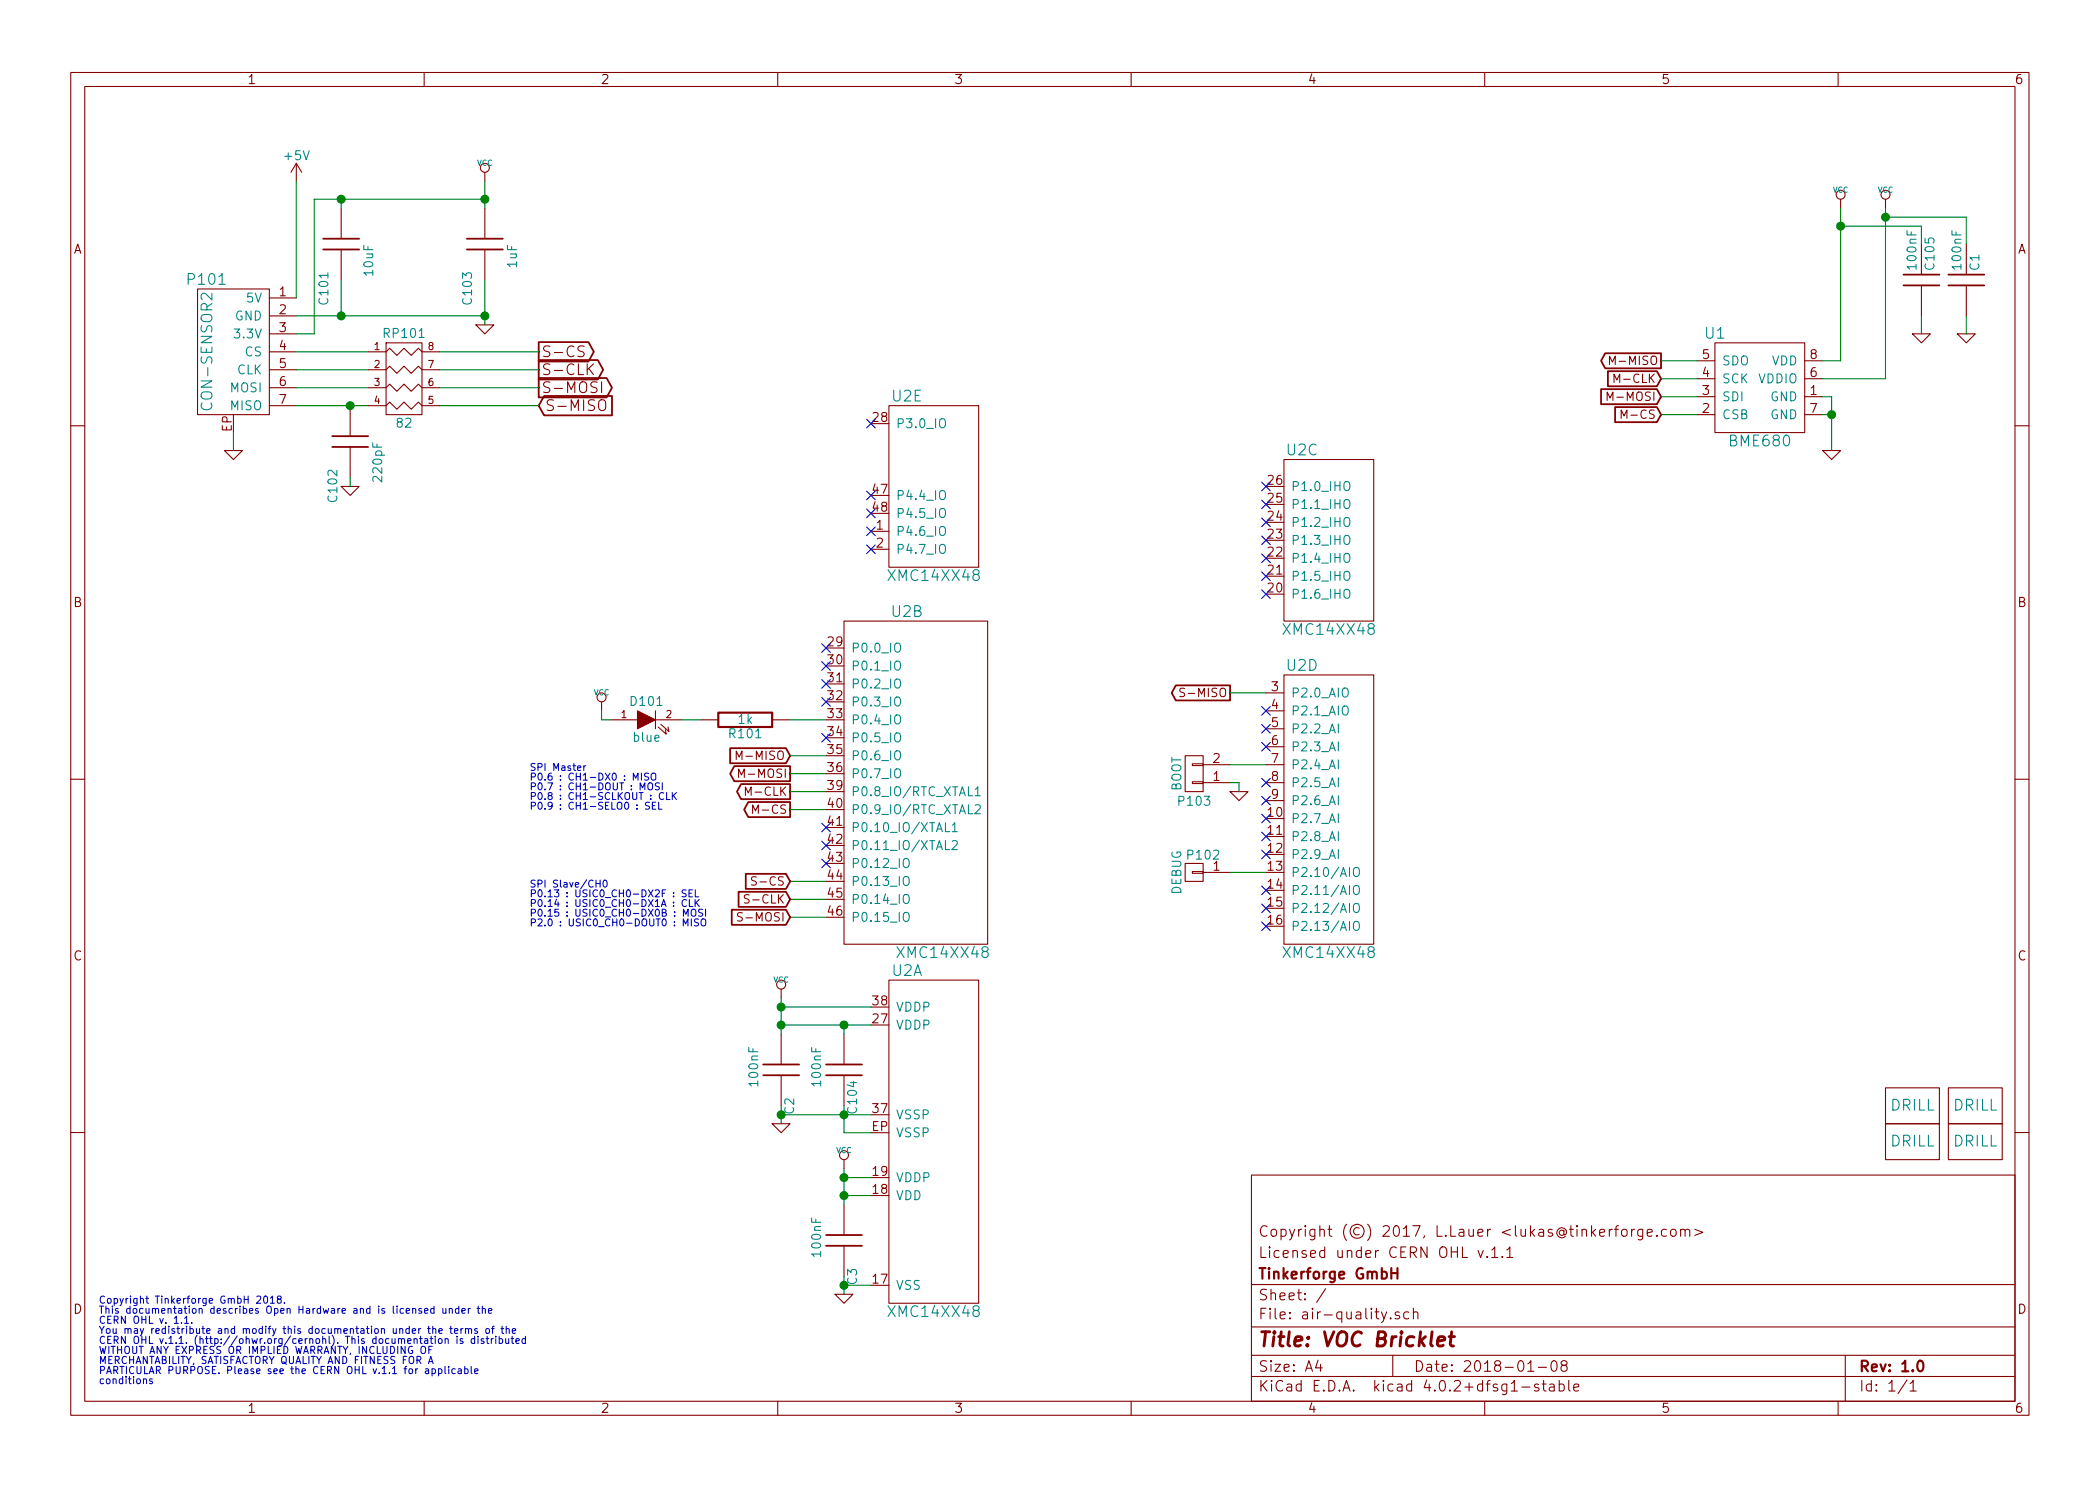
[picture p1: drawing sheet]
EESchema Schematic File Version 2
LIBS:tinkerforge
LIBS:power
LIBS:device
LIBS:transistors
LIBS:conn
LIBS:linear
LIBS:regul
LIBS:74xx
LIBS:cmos4000
LIBS:adc-dac
LIBS:memory
LIBS:xilinx
LIBS:microcontrollers
LIBS:dsp
LIBS:microchip
LIBS:analog_switches
LIBS:motorola
LIBS:texas
LIBS:intel
LIBS:audio
LIBS:interface
LIBS:digital-audio
LIBS:philips
LIBS:display
LIBS:cypress
LIBS:siliconi
LIBS:opto
LIBS:atmel
LIBS:contrib
LIBS:valves
EELAYER 25 0
EELAYER END
$Descr A4 11693 8268
encoding utf-8
Sheet 1 1
Title "VOC Bricklet"
Date "2018-01-08"
Rev "1.0"
Comp "Tinkerforge GmbH"
Comment1 "Licensed under CERN OHL v.1.1"
Comment2 "Copyright (©) 2017, L.Lauer <lukas@tinkerforge.com>"
Comment3 ""
Comment4 ""
$EndDescr
Text Notes 550  7700 0    40   ~ 0
Copyright Tinkerforge GmbH 2018.\nThis documentation describes Open Hardware and is licensed under the\nCERN OHL v. 1.1.\nYou may redistribute and modify this documentation under the terms of the\nCERN OHL v.1.1. (http://ohwr.org/cernohl). This documentation is distributed\nWITHOUT ANY EXPRESS OR IMPLIED WARRANTY, INCLUDING OF\nMERCHANTABILITY, SATISFACTORY QUALITY AND FITNESS FOR A\nPARTICULAR PURPOSE. Please see the CERN OHL v.1.1 for applicable\nconditions\n
$Comp
L DRILL U103
U 1 1
P 10650 6150
F 0 "U103" H 10700 6200 60  0001 C CNN
F 1 "DRILL" H 10650 6150 60  0000 C CNN
F 2 "kicad-libraries:DRILL_NP" H 10650 6150 60  0001 C CNN
F 3 "" H 10650 6150 60  0001 C CNN
	1    10650 6150
	1    0    0    -1  
$EndComp
$Comp
L DRILL U104
U 1 1
P 10650 6350
F 0 "U104" H 10700 6400 60  0001 C CNN
F 1 "DRILL" H 10650 6350 60  0000 C CNN
F 2 "kicad-libraries:DRILL_NP" H 10650 6350 60  0001 C CNN
F 3 "" H 10650 6350 60  0001 C CNN
	1    10650 6350
	1    0    0    -1  
$EndComp
$Comp
L DRILL U106
U 1 1
P 11000 6350
F 0 "U106" H 11050 6400 60  0001 C CNN
F 1 "DRILL" H 11000 6350 60  0000 C CNN
F 2 "kicad-libraries:DRILL_NP" H 11000 6350 60  0001 C CNN
F 3 "" H 11000 6350 60  0001 C CNN
	1    11000 6350
	1    0    0    -1  
$EndComp
$Comp
L DRILL U105
U 1 1
P 11000 6150
F 0 "U105" H 11050 6200 60  0001 C CNN
F 1 "DRILL" H 11000 6150 60  0000 C CNN
F 2 "kicad-libraries:DRILL_NP" H 11000 6150 60  0001 C CNN
F 3 "" H 11000 6150 60  0001 C CNN
	1    11000 6150
	1    0    0    -1  
$EndComp
$Comp
L VCC #PWR01
U 1 1
P 2700 1000
F 0 "#PWR01" H 2700 1100 30  0001 C CNN
F 1 "VCC" H 2700 1100 30  0000 C CNN
F 2 "" H 2700 1000 60  0001 C CNN
F 3 "" H 2700 1000 60  0001 C CNN
	1    2700 1000
	1    0    0    -1  
$EndComp
$Comp
L GND #PWR02
U 1 1
P 1300 2500
F 0 "#PWR02" H 1300 2500 30  0001 C CNN
F 1 "GND" H 1300 2430 30  0001 C CNN
F 2 "" H 1300 2500 60  0001 C CNN
F 3 "" H 1300 2500 60  0001 C CNN
	1    1300 2500
	1    0    0    -1  
$EndComp
$Comp
L CON-SENSOR2 P101
U 1 1
P 1300 1950
F 0 "P101" H 1450 2350 60  0000 C CNN
F 1 "CON-SENSOR2" V 1450 1950 60  0000 C CNN
F 2 "kicad-libraries:CON-SENSOR2" H 1300 1950 60  0001 C CNN
F 3 "" H 1300 1950 60  0001 C CNN
	1    1300 1950
	-1   0    0    -1  
$EndComp
$Comp
L C C101
U 1 1
P 1900 1350
F 0 "C101" V 2000 1500 50  0000 L CNN
F 1 "10uF" V 1750 1350 50  0000 L CNN
F 2 "kicad-libraries:C0805" H 1900 1350 60  0001 C CNN
F 3 "" H 1900 1350 60  0001 C CNN
	1    1900 1350
	-1   0    0    1   
$EndComp
$Comp
L C C103
U 1 1
P 2700 1350
F 0 "C103" V 2800 1500 50  0000 L CNN
F 1 "1uF" V 2550 1350 50  0000 L CNN
F 2 "kicad-libraries:C0603F" H 2700 1350 60  0001 C CNN
F 3 "" H 2700 1350 60  0001 C CNN
	1    2700 1350
	-1   0    0    1   
$EndComp
$Comp
L GND #PWR03
U 1 1
P 2700 1800
F 0 "#PWR03" H 2700 1800 30  0001 C CNN
F 1 "GND" H 2700 1730 30  0001 C CNN
F 2 "" H 2700 1800 60  0001 C CNN
F 3 "" H 2700 1800 60  0001 C CNN
	1    2700 1800
	1    0    0    -1  
$EndComp
$Comp
L C C104
U 1 1
P 4700 5950
F 0 "C104" V 4750 5700 50  0000 L CNN
F 1 "100nF" V 4550 5850 50  0000 L CNN
F 2 "kicad-libraries:C0603F" H 4700 5950 60  0001 C CNN
F 3 "" H 4700 5950 60  0001 C CNN
	1    4700 5950
	1    0    0    -1  
$EndComp
$Comp
L VCC #PWR04
U 1 1
P 4700 6500
F 0 "#PWR04" H 4700 6600 30  0001 C CNN
F 1 "VCC" H 4700 6600 30  0000 C CNN
F 2 "" H 4700 6500 60  0001 C CNN
F 3 "" H 4700 6500 60  0001 C CNN
	1    4700 6500
	1    0    0    -1  
$EndComp
$Comp
L GND #PWR05
U 1 1
P 4700 7200
F 0 "#PWR05" H 4700 7200 30  0001 C CNN
F 1 "GND" H 4700 7130 30  0001 C CNN
F 2 "" H 4700 7200 60  0001 C CNN
F 3 "" H 4700 7200 60  0001 C CNN
	1    4700 7200
	1    0    0    -1  
$EndComp
Text GLabel 3000 1950 2    60   Output ~ 0
S-CS
Text GLabel 3000 2050 2    60   Output ~ 0
S-CLK
Text GLabel 3000 2150 2    60   Output ~ 0
S-MOSI
Text GLabel 3000 2250 2    60   Input ~ 0
S-MISO
$Comp
L LED D101
U 1 1
P 3600 4000
F 0 "D101" H 3600 4100 50  0000 C CNN
F 1 "blue" H 3600 3900 50  0000 C CNN
F 2 "kicad-libraries:D0603E" H 3600 4000 50  0001 C CNN
F 3 "" H 3600 4000 50  0000 C CNN
	1    3600 4000
	1    0    0    -1  
$EndComp
$Comp
L CONN_01X02 P103
U 1 1
P 6650 4300
F 0 "P103" H 6650 4450 50  0000 C CNN
F 1 "BOOT" V 6750 4300 50  0000 C CNN
F 2 "kicad-libraries:SolderJumper" H 6650 4200 50  0001 C CNN
F 3 "" H 6650 4200 50  0000 C CNN
	1    6650 4300
	-1   0    0    1   
$EndComp
$Comp
L VCC #PWR06
U 1 1
P 3350 3950
F 0 "#PWR06" H 3350 4050 30  0001 C CNN
F 1 "VCC" H 3350 4050 30  0000 C CNN
F 2 "" H 3350 3950 60  0001 C CNN
F 3 "" H 3350 3950 60  0001 C CNN
	1    3350 3950
	1    0    0    -1  
$EndComp
Text Notes 2950 5150 0    39   ~ 0
SPI Slave/CH0\nP0.13 : USIC0_CH0-DX2F : SEL\nP0.14 : USIC0_CH0-DX1A : CLK\nP0.15 : USIC0_CH0-DX0B : MOSI\nP2.0 : USIC0_CH0-DOUT0 : MISO
$Comp
L R R101
U 1 1
P 4150 4000
F 0 "R101" V 4230 4000 50  0000 C CNN
F 1 "1k" V 4150 4000 50  0000 C CNN
F 2 "kicad-libraries:R0603F" H 4150 4000 60  0001 C CNN
F 3 "" H 4150 4000 60  0000 C CNN
	1    4150 4000
	0    1    1    0   
$EndComp
Wire Wire Line
	1300 2500 1300 2400
Wire Wire Line
	1750 1100 2700 1100
Wire Wire Line
	1750 1850 1750 1100
Wire Wire Line
	1900 1100 1900 1150
Connection ~ 1900 1100
Wire Wire Line
	1650 1950 2050 1950
Wire Wire Line
	1650 2050 2050 2050
Wire Wire Line
	1650 2150 2050 2150
Wire Wire Line
	1650 2250 2050 2250
Wire Wire Line
	1650 1850 1750 1850
Wire Wire Line
	3900 4000 3800 4000
Wire Wire Line
	3400 4000 3350 4000
Wire Wire Line
	3350 4000 3350 3950
Wire Wire Line
	1650 1750 2700 1750
Wire Wire Line
	1900 1550 1900 1750
Connection ~ 1900 1750
Wire Wire Line
	2700 1550 2700 1800
Connection ~ 2700 1750
Wire Wire Line
	2700 1000 2700 1150
Connection ~ 2700 1100
Wire Wire Line
	4400 4900 4600 4900
Wire Wire Line
	4400 5000 4600 5000
Wire Wire Line
	4400 5100 4600 5100
$Comp
L GND #PWR07
U 1 1
P 6900 4400
F 0 "#PWR07" H 6900 4400 30  0001 C CNN
F 1 "GND" H 6900 4330 30  0001 C CNN
F 2 "" H 6900 4400 60  0001 C CNN
F 3 "" H 6900 4400 60  0001 C CNN
	1    6900 4400
	1    0    0    -1  
$EndComp
Wire Wire Line
	6900 4350 6900 4400
Wire Wire Line
	2450 1950 3000 1950
Wire Wire Line
	3000 2050 2450 2050
Wire Wire Line
	2450 2150 3000 2150
Wire Wire Line
	3000 2250 2450 2250
Text GLabel 4400 4900 0    47   Input ~ 0
S-CS
Text GLabel 4400 5000 0    47   Input ~ 0
S-CLK
Text GLabel 4400 5100 0    47   Input ~ 0
S-MOSI
Text GLabel 6850 3850 0    47   Output ~ 0
S-MISO
$Comp
L GND #PWR08
U 1 1
P 1950 2700
F 0 "#PWR08" H 1950 2700 30  0001 C CNN
F 1 "GND" H 1950 2630 30  0001 C CNN
F 2 "" H 1950 2700 60  0001 C CNN
F 3 "" H 1950 2700 60  0001 C CNN
	1    1950 2700
	1    0    0    -1  
$EndComp
$Comp
L +5V #PWR09
U 1 1
P 1650 1000
F 0 "#PWR09" H 1650 850 50  0001 C CNN
F 1 "+5V" H 1650 1140 50  0000 C CNN
F 2 "" H 1650 1000 50  0000 C CNN
F 3 "" H 1650 1000 50  0000 C CNN
	1    1650 1000
	1    0    0    -1  
$EndComp
Wire Wire Line
	1650 1650 1650 1000
$Comp
L VCC #PWR010
U 1 1
P 10250 1150
F 0 "#PWR010" H 10250 1250 30  0001 C CNN
F 1 "VCC" H 10250 1250 30  0000 C CNN
F 2 "" H 10250 1150 60  0001 C CNN
F 3 "" H 10250 1150 60  0001 C CNN
	1    10250 1150
	1    0    0    -1  
$EndComp
$Comp
L C C105
U 1 1
P 10700 1550
F 0 "C105" V 10750 1600 50  0000 L CNN
F 1 "100nF" V 10650 1600 50  0000 L CNN
F 2 "kicad-libraries:C0603F" H 10700 1550 60  0001 C CNN
F 3 "" H 10700 1550 60  0001 C CNN
	1    10700 1550
	1    0    0    -1  
$EndComp
$Comp
L GND #PWR011
U 1 1
P 10200 2500
F 0 "#PWR011" H 10200 2500 30  0001 C CNN
F 1 "GND" H 10200 2430 30  0001 C CNN
F 2 "" H 10200 2500 60  0001 C CNN
F 3 "" H 10200 2500 60  0001 C CNN
	1    10200 2500
	1    0    0    -1  
$EndComp
Text GLabel 4400 4400 0    47   Output ~ 0
M-CLK
Text GLabel 4400 4500 0    47   Output ~ 0
M-CS
$Comp
L R_PACK4 RP101
U 1 1
P 2250 2300
F 0 "RP101" H 2250 2750 50  0000 C CNN
F 1 "82" H 2250 2250 50  0000 C CNN
F 2 "kicad-libraries:4X0402" H 2250 2300 50  0001 C CNN
F 3 "" H 2250 2300 50  0000 C CNN
	1    2250 2300
	1    0    0    -1  
$EndComp
$Comp
L C C102
U 1 1
P 1950 2450
F 0 "C102" V 2050 2600 50  0000 L CNN
F 1 "220pF" V 1800 2450 50  0000 L CNN
F 2 "kicad-libraries:C0402F" H 1950 2450 60  0001 C CNN
F 3 "" H 1950 2450 60  0001 C CNN
	1    1950 2450
	-1   0    0    1   
$EndComp
Connection ~ 1950 2250
Wire Wire Line
	1950 2650 1950 2700
Text Notes 2950 4500 0    39   ~ 0
SPI Master\nP0.6 : CH1-DX0 : MISO\nP0.7 : CH1-DOUT : MOSI\nP0.8 : CH1-SCLKOUT : CLK\nP0.9 : CH1-SELO0 : SEL\n
$Comp
L CONN_01X01 P102
U 1 1
P 6650 4850
F 0 "P102" H 6600 4750 50  0000 C CNN
F 1 "DEBUG" V 6750 4850 50  0000 C CNN
F 2 "kicad-libraries:DEBUG_PAD" H 6650 4850 50  0001 C CNN
F 3 "" H 6650 4850 50  0000 C CNN
	1    6650 4850
	-1   0    0    1   
$EndComp
Text GLabel 4400 4300 0    47   Output ~ 0
M-MOSI
Text GLabel 4400 4200 0    47   Input ~ 0
M-MISO
Wire Wire Line
	4400 4200 4600 4200
Wire Wire Line
	4400 4300 4600 4300
Wire Wire Line
	4400 4400 4600 4400
Wire Wire Line
	4400 4500 4600 4500
Text GLabel 9250 2100 0    47   Input ~ 0
M-CLK
Text GLabel 9250 2300 0    47   Input ~ 0
M-CS
Text GLabel 9250 2200 0    47   Input ~ 0
M-MOSI
Text GLabel 9250 2000 0    47   Output ~ 0
M-MISO
$Comp
L BME680 U1
U 1 1
P 9800 2150
F 0 "U1" H 9550 2450 60  0000 C CNN
F 1 "BME680" H 9800 1850 60  0000 C CNN
F 2 "kicad-libraries:BME680" H 9800 2150 60  0001 C CNN
F 3 "" H 9800 2150 60  0000 C CNN
	1    9800 2150
	1    0    0    -1  
$EndComp
$Comp
L C C1
U 1 1
P 10950 1550
F 0 "C1" V 11000 1600 50  0000 L CNN
F 1 "100nF" V 10900 1600 50  0000 L CNN
F 2 "kicad-libraries:C0603F" H 10950 1550 60  0001 C CNN
F 3 "" H 10950 1550 60  0001 C CNN
	1    10950 1550
	1    0    0    -1  
$EndComp
$Comp
L VCC #PWR012
U 1 1
P 10500 1150
F 0 "#PWR012" H 10500 1250 30  0001 C CNN
F 1 "VCC" H 10500 1250 30  0000 C CNN
F 2 "" H 10500 1150 60  0001 C CNN
F 3 "" H 10500 1150 60  0001 C CNN
	1    10500 1150
	1    0    0    -1  
$EndComp
Wire Wire Line
	10150 2000 10250 2000
Wire Wire Line
	10150 2100 10500 2100
Wire Wire Line
	10150 2200 10200 2200
Wire Wire Line
	10200 2200 10200 2500
Wire Wire Line
	10150 2300 10200 2300
Connection ~ 10200 2300
Wire Wire Line
	9450 2000 9250 2000
Wire Wire Line
	9250 2100 9450 2100
Wire Wire Line
	9450 2200 9250 2200
Wire Wire Line
	9450 2300 9250 2300
$Comp
L XMC1XXX48 U2
U 1 1
P 5200 6350
F 0 "U2" H 5050 7300 60  0000 C CNN
F 1 "XMC14XX48" H 5200 5400 60  0000 C CNN
F 2 "kicad-libraries:QFN48-EP2" H 5350 6600 60  0001 C CNN
F 3 "" H 5350 6600 60  0000 C CNN
	1    5200 6350
	1    0    0    -1  
$EndComp
$Comp
L XMC1XXX48 U2
U 2 1
P 4950 4350
F 0 "U2" H 5050 5300 60  0000 C CNN
F 1 "XMC14XX48" H 5250 3400 60  0000 C CNN
F 2 "kicad-libraries:QFN48-EP2" H 5100 4600 60  0001 C CNN
F 3 "" H 5100 4600 60  0000 C CNN
	2    4950 4350
	1    0    0    -1  
$EndComp
$Comp
L XMC1XXX48 U2
U 3 1
P 7400 3000
F 0 "U2" H 7250 3500 60  0000 C CNN
F 1 "XMC14XX48" H 7400 2500 60  0000 C CNN
F 2 "kicad-libraries:QFN48-EP2" H 7550 3250 60  0001 C CNN
F 3 "" H 7550 3250 60  0000 C CNN
	3    7400 3000
	1    0    0    -1  
$EndComp
$Comp
L XMC1XXX48 U2
U 4 1
P 7400 4350
F 0 "U2" H 7250 5000 60  0000 C CNN
F 1 "XMC14XX48" H 7400 3400 60  0000 C CNN
F 2 "kicad-libraries:QFN48-EP2" H 7550 4600 60  0001 C CNN
F 3 "" H 7550 4600 60  0000 C CNN
	4    7400 4350
	1    0    0    -1  
$EndComp
$Comp
L XMC1XXX48 U2
U 5 1
P 5200 2650
F 0 "U2" H 5050 3100 60  0000 C CNN
F 1 "XMC14XX48" H 5200 2100 60  0000 C CNN
F 2 "kicad-libraries:QFN48-EP2" H 5350 2900 60  0001 C CNN
F 3 "" H 5350 2900 60  0000 C CNN
	5    5200 2650
	1    0    0    -1  
$EndComp
$Comp
L C C2
U 1 1
P 4350 5950
F 0 "C2" V 4400 5700 50  0000 L CNN
F 1 "100nF" V 4200 5850 50  0000 L CNN
F 2 "kicad-libraries:C0603F" H 4350 5950 60  0001 C CNN
F 3 "" H 4350 5950 60  0001 C CNN
	1    4350 5950
	1    0    0    -1  
$EndComp
$Comp
L C C3
U 1 1
P 4700 6900
F 0 "C3" V 4750 6650 50  0000 L CNN
F 1 "100nF" V 4550 6800 50  0000 L CNN
F 2 "kicad-libraries:C0603F" H 4700 6900 60  0001 C CNN
F 3 "" H 4700 6900 60  0001 C CNN
	1    4700 6900
	1    0    0    -1  
$EndComp
Wire Wire Line
	4850 5700 4350 5700
Wire Wire Line
	4350 5550 4350 5750
Connection ~ 4350 5700
Wire Wire Line
	4700 7100 4700 7200
$Comp
L GND #PWR013
U 1 1
P 4350 6250
F 0 "#PWR013" H 4350 6250 30  0001 C CNN
F 1 "GND" H 4350 6180 30  0001 C CNN
F 2 "" H 4350 6250 60  0001 C CNN
F 3 "" H 4350 6250 60  0001 C CNN
	1    4350 6250
	1    0    0    -1  
$EndComp
Wire Wire Line
	4700 6500 4700 6700
Wire Wire Line
	4700 5750 4700 5700
Connection ~ 4700 5700
Wire Wire Line
	4850 5600 4350 5600
Connection ~ 4350 5600
$Comp
L VCC #PWR014
U 1 1
P 4350 5550
F 0 "#PWR014" H 4350 5650 30  0001 C CNN
F 1 "VCC" H 4350 5650 30  0000 C CNN
F 2 "" H 4350 5550 60  0001 C CNN
F 3 "" H 4350 5550 60  0001 C CNN
	1    4350 5550
	1    0    0    -1  
$EndComp
Wire Wire Line
	4350 6200 4850 6200
Wire Wire Line
	4700 6300 4850 6300
Wire Wire Line
	4700 6150 4700 6300
Connection ~ 4700 6200
Wire Wire Line
	4350 6150 4350 6250
Connection ~ 4350 6200
NoConn ~ 4850 3050
NoConn ~ 4850 2950
Wire Wire Line
	6850 4250 7050 4250
Wire Wire Line
	6850 4350 6900 4350
Wire Wire Line
	7050 3850 6850 3850
NoConn ~ 7050 4050
NoConn ~ 7050 4150
NoConn ~ 7050 4350
NoConn ~ 7050 4450
NoConn ~ 4600 4800
NoConn ~ 4600 4700
NoConn ~ 4600 4600
NoConn ~ 4600 4100
NoConn ~ 4600 3900
NoConn ~ 4600 3800
NoConn ~ 4600 3700
NoConn ~ 4600 3600
NoConn ~ 4850 2850
NoConn ~ 4850 2750
NoConn ~ 4850 2350
NoConn ~ 7050 3300
NoConn ~ 7050 3100
NoConn ~ 7050 3000
NoConn ~ 7050 2900
NoConn ~ 7050 2800
NoConn ~ 7050 2700
NoConn ~ 7050 5150
NoConn ~ 7050 5050
NoConn ~ 7050 4950
NoConn ~ 7050 4750
NoConn ~ 7050 4650
NoConn ~ 7050 4550
NoConn ~ 7050 3950
Wire Wire Line
	4600 4000 4400 4000
NoConn ~ 7050 3200
Wire Wire Line
	7050 4850 6850 4850
Wire Wire Line
	4850 6550 4700 6550
Connection ~ 4700 6550
Wire Wire Line
	4850 6650 4700 6650
Connection ~ 4700 6650
Wire Wire Line
	4700 7150 4850 7150
Connection ~ 4700 7150
$Comp
L GND #PWR015
U 1 1
P 10700 1850
F 0 "#PWR015" H 10700 1850 30  0001 C CNN
F 1 "GND" H 10700 1780 30  0001 C CNN
F 2 "" H 10700 1850 60  0001 C CNN
F 3 "" H 10700 1850 60  0001 C CNN
	1    10700 1850
	1    0    0    -1  
$EndComp
$Comp
L GND #PWR016
U 1 1
P 10950 1850
F 0 "#PWR016" H 10950 1850 30  0001 C CNN
F 1 "GND" H 10950 1780 30  0001 C CNN
F 2 "" H 10950 1850 60  0001 C CNN
F 3 "" H 10950 1850 60  0001 C CNN
	1    10950 1850
	1    0    0    -1  
$EndComp
Wire Wire Line
	10250 2000 10250 1150
Wire Wire Line
	10500 2100 10500 1150
Wire Wire Line
	10700 1350 10700 1250
Wire Wire Line
	10700 1250 10250 1250
Connection ~ 10250 1250
Wire Wire Line
	10500 1200 10950 1200
Wire Wire Line
	10950 1200 10950 1350
Connection ~ 10500 1200
Wire Wire Line
	10700 1750 10700 1850
Wire Wire Line
	10950 1750 10950 1850
$EndSCHEMATC
